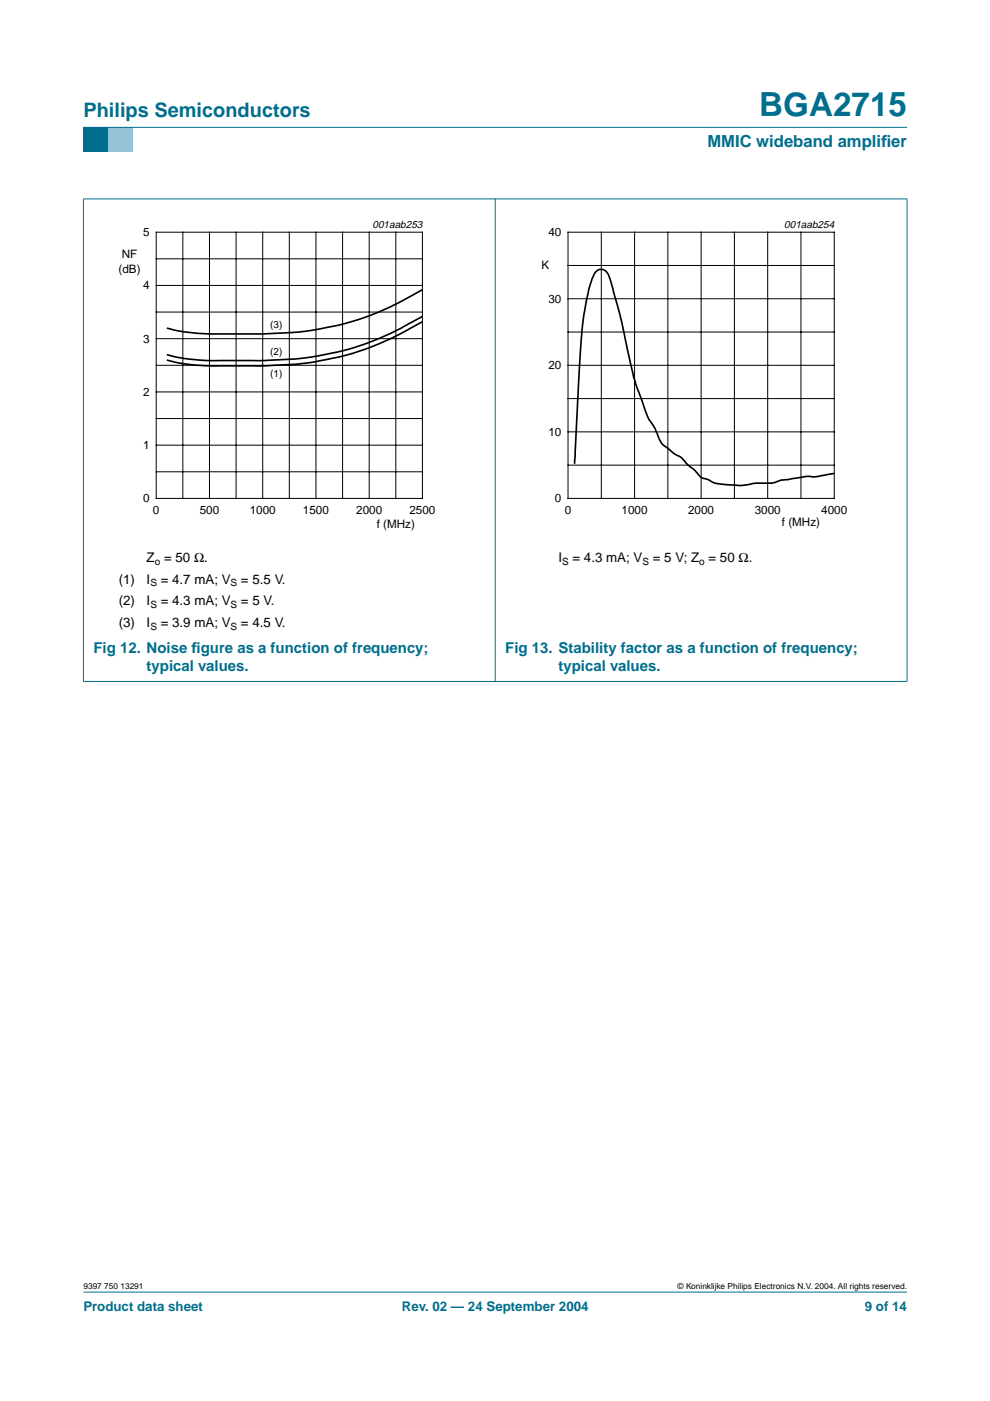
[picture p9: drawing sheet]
<svg xmlns="http://www.w3.org/2000/svg" width="210mm" height="297mm" viewBox="0 0 210 297" stroke-linecap="round" stroke-linejoin="round" font-family="sans-serif">
<path d="M17.7 273.9h174.6z" fill="#006e8c" stroke="#006e8c" stroke-width=".21"/>
<path d="M17.7 27h5.3v5.3h-5.3z" fill-rule="evenodd" fill="#006e8c"/>
<path d="M23 27h5.3v5.3h-5.3z" fill-rule="evenodd" fill="#96c4d6"/>
<g fill="#006e8c" stroke="#006e8c" stroke-width=".21">
<path d="M17.7 27h174.6z"/>
<path d="M17.7 42.2v102.2z"/>
<path d="M105 42.1v102.4z"/>
<path d="M192.3 42.2v102.2z"/>
<path d="M17.6 42.2h174.8z"/>
<path d="M17.6 144.5h174.8z"/>
</g>
<path d="M20.4 46.4h81.9v66.3h-81.9zM107.7 46.4h81.9v66.3h-81.9z" fill="none" stroke="#fff" stroke-width=".21"/>
<g fill="none" stroke="#000" stroke-width=".21">
<path d="M33.1 49.2h56.5v56.5h-56.5zM33.1 54.9h56.5M38.8 49.2v56.5M44.4 49.2v56.5M50.1 49.2v56.5M55.7 49.2v56.5M61.3 49.2v56.5M67 49.2v56.5M72.6 49.2v56.5M78.3 49.2v56.5M83.9 49.2v56.5M120.4 49.2h56.5v56.5h-56.5z"/>
<path d="M120.4 56.3h56.5M127.5 49.2v56.5M134.5 49.2v56.5M141.6 49.2v56.5M148.7 49.2v56.5M155.7 49.2v56.5M162.8 49.2v56.5M169.8 49.2v56.5M33.1 77.5h56.5M33.1 66.2h56.5M33.1 71.8h56.5M33.1 60.5h56.5"/>
<path d="M120.4 77.5h56.5M120.4 70.4h56.5M120.4 63.3h56.5M33.1 94.4h56.5M33.1 88.7h56.5M33.1 83.1h56.5M120.4 84.5h56.5M120.4 98.6h56.5M120.4 91.6h56.5M33.1 100h56.5"/>
</g>
<path d="M89.6 61.4a60.6 60.6 0 0 1-31.6 9.3l-13.6 .1a34.4 34.4 0 0 1-9-1.2M89.6 67.1l-2.3 1.2a60.1 60.1 0 0 1-30.5 8.1h-10.1a39.5 39.5 0 0 1-11.3-1.2M89.6 68.2a62.8 62.8 0 0 1-33.9 9.4h-11.3a36.4 36.4 0 0 1-9-1.3M121.8 98.3l.8-16a117.9 117.9 0 0 1 2-19.7l.9-3.5 .5-1.1a1.51 1.51 0 0 1 1.8-.9 2.15 2.15 0 0 1 1.5 1.8l.7 2.4a172.7 172.7 0 0 1 3.8 16.4l.4 1.5a76.6 76.6 0 0 0 3.4 9.8l1.4 2.1a8 8 0 0 0 1.7 3.3l2.3 1.8a5.5 5.5 0 0 1 2.8 2.3 9 9 0 0 1 2.5 2.4l.5 .4 1.6 .5a4 4 0 0 0 2.5 .8l2.1 .2a14.5 14.5 0 0 0 5.3-.4h3.2l.9-.1a5.9 5.9 0 0 1 2.9-.7l1.8-.3a10 10 0 0 1 3.9-.2l3.9-.7" fill="none" stroke="#000" stroke-width=".35"/>
<text font-size="7.1" fill="#006e8c" x="160.9" y="24.7">BGA2715</text>
<text font-size="4.2" fill="#006e8c" x="17.7" y="24.9">Philips Semiconductors</text>
<g font-size="3.5" fill="#006e8c">
<text x="150" y="31.1">MMIC wideband amplif</text>
<text x="186.8" y="31.1">ier</text>
</g>
<g font-size="3.2" fill="#006e8c">
<text x="19.8" y="138.5">Fig 12. Noise f</text>
<text x="31.1" y="142.4">typical values.</text>
<text x="40.6" y="138.5">igure as a function of frequency;</text>
<text x="107.1" y="138.5">Fig 13. Stability factor as a function of frequency;</text>
<text x="118.4" y="142.4">typical values.</text>
</g>
<g font-size="2.8">
<text x="31.1" y="119.2">Z = 50 Ω.</text>
<text x="118.4" y="119.2">I</text>
<text x="121.4" y="119.2">= 4.3 mA; V</text>
<text x="138.4" y="119.2">= 5 V; Z = 50 Ω.</text>
<text x="25.2" y="123.8">(1)</text>
<text x="31.1" y="123.8">I</text>
<text x="34.1" y="123.8">= 4.7 mA; V</text>
<text x="51.1" y="123.8">= 5.5 V.</text>
<text x="25.2" y="128.4">(2)</text>
<text x="31.1" y="128.4">I</text>
<text x="34.1" y="128.4">= 4.3 mA; V</text>
<text x="51.1" y="128.4">= 5 V.</text>
<text x="25.2" y="133">(3)</text>
<text x="31.1" y="133">I</text>
<text x="34.1" y="133">= 3.9 mA; V</text>
<text x="51.1" y="133">= 4.5 V.</text>
</g>
<g font-size="2.8" fill="#006e8c">
<text x="17.7" y="278">Product data sheet</text>
<text x="85.2" y="278">Rev. 02 — 24 September 2004</text>
<text x="183.4" y="278">9 of 14</text>
</g>
<g font-size="2.5">
<text x="30.3" y="50.1">5</text>
<text x="116.3" y="50.1">40</text>
<text x="25.1" y="57.8">(dB)</text>
<text x="25.8" y="54.8">NF</text>
<text x="114.8" y="57.1">K</text>
<text x="30.3" y="61.4">4</text>
<text x="116.3" y="64.2">30</text>
<text x="30.3" y="72.7">3</text>
<text x="30.3" y="83.9">2</text>
<text x="116.3" y="78.3">20</text>
<text x="30.3" y="95.2">1</text>
<text x="116.3" y="92.4">10</text>
<text x="30.3" y="106.5">0</text>
<text x="117.7" y="106.5">0</text>
<text x="32.4" y="109.1">0</text>
<text x="42.4" y="109.1">500</text>
<text x="53" y="109.1">1000</text>
<text x="64.2" y="109.1">1500</text>
<text x="75.5" y="109.1">2000</text>
<text x="79.9" y="112">f (MHz)</text>
<text x="86.8" y="109.1">2500</text>
<text x="119.7" y="109.1">0</text>
<text x="131.8" y="109.1">1000</text>
<text x="145.9" y="109.1">2000</text>
<text x="160" y="109.1">3000</text>
<text x="165.8" y="111.6">f (MHz)</text>
<text x="174.1" y="109.1">4000</text>
</g>
<g font-size="2.2">
<text x="79" y="48.4">001aab253</text>
<text x="166.3" y="48.4">001aab254</text>
</g>
<g font-size="2.1">
<text x="57.3" y="69.6">(3)</text>
<text x="57.3" y="75.2">(2)</text>
<text x="57.3" y="80">(1)</text>
<text x="32.8" y="119.7">o</text>
<text x="119.2" y="119.7">S</text>
<text x="136.2" y="119.7">S</text>
<text x="148.3" y="119.7">o</text>
<text x="31.9" y="124.3">S</text>
<text x="48.9" y="124.3">S</text>
<text x="31.9" y="128.9">S</text>
<text x="48.9" y="128.9">S</text>
<text x="31.9" y="133.5">S</text>
<text x="48.9" y="133.5">S</text>
</g>
<g font-size="1.8">
<text x="17.7" y="273.4">9397 750 13291</text>
<text x="143.7" y="273.4">© Koninklijke Philips Electronics N.V. 2004. All rights reserved.</text>
</g>
</svg>
